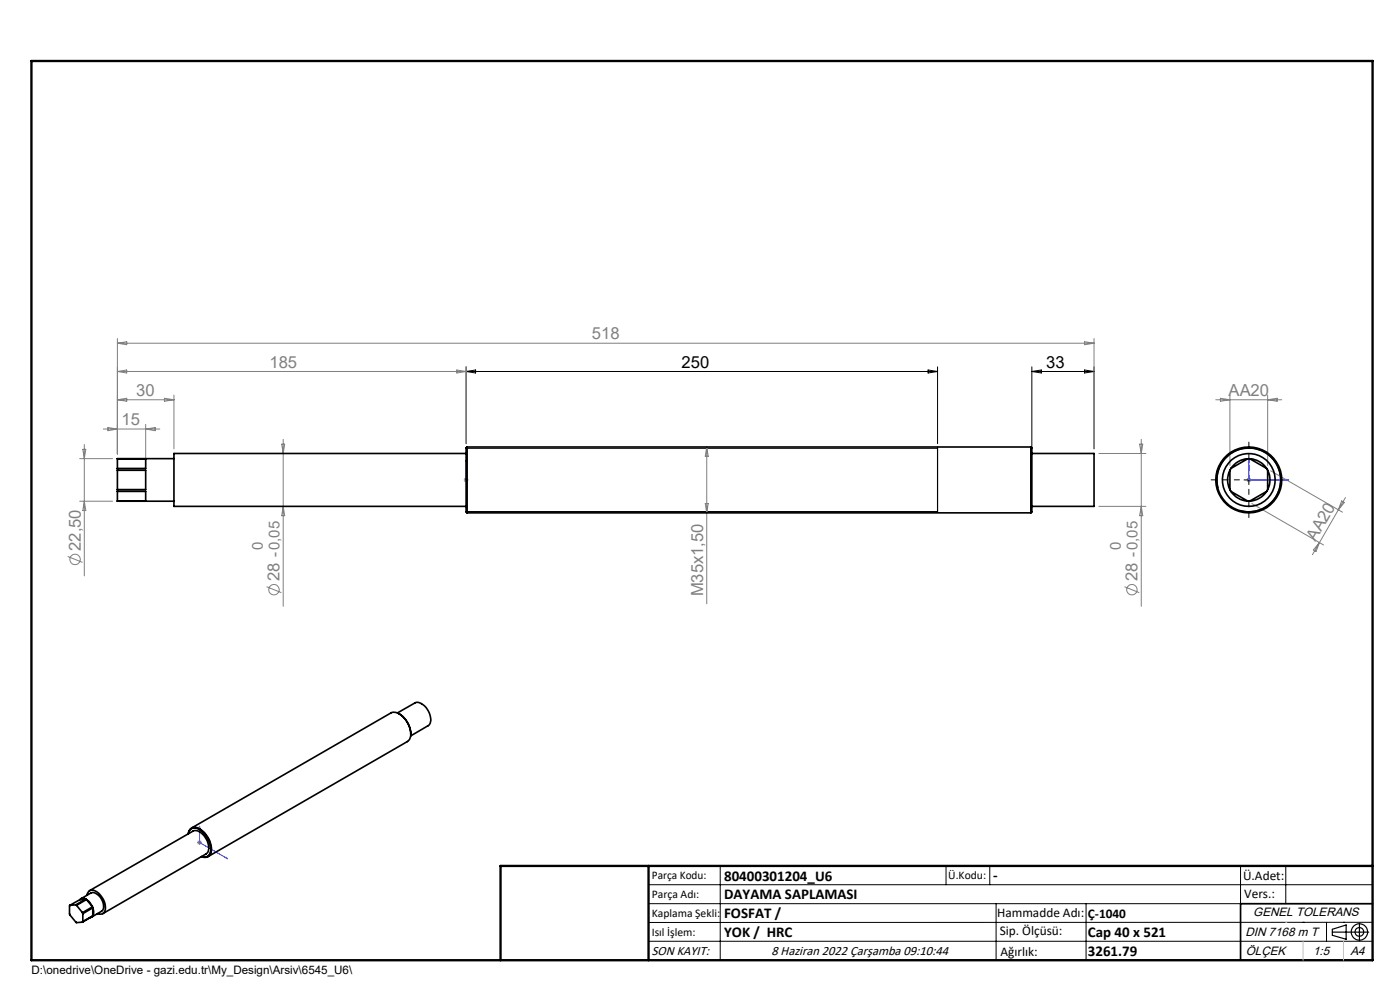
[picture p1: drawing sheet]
<svg xmlns="http://www.w3.org/2000/svg" width="297mm" height="210mm" viewBox="0 0 297 210" stroke-linecap="round" stroke-linejoin="round" font-family="sans-serif">
<g fill="none" stroke="#808080" stroke-width=".21">
<path d="M24.9 78.8l2-.3v.6zM24.9 78.8h74M24.9 71.8v24.5M24.9 72.8l2-.3v.6zM24.9 72.8h207.2M96.9 78.5l2 .3-2 .3zM98.9 77.8v16.2M230.1 72.5l2 .3-2 .3zM232.1 71.8v23.4M16.9 97.3h7M17.6 95.3h.6l-.3 2zM17.9 94.3v27.9"/>
<path d="M21.9 91h12M22.9 90.7l2 .3-2 .4zM24.9 84.8h12M24.9 84.8l2-.3v.6zM30.9 90v8.7M30.9 91l2-.3v.7zM34.9 84.5l2 .3-2 .3zM36.9 83.8v11.4M59.8 94.2h.6l-.3 2zM60.1 93.2v35.4M149.9 94.8v33.3M149.9 94.8l.3 2h-.6z"/>
<path d="M233.1 96.2h10M241.8 94.2h.6l-.3 2zM242.1 93.2v35.4M257.9 84.8h14M258.9 84.5l2 .3-2 .3zM260.9 83.8v14.9M268.9 83.8v14.9M268.9 84.8l2-.3v.6zM269.6 99.9l15.2 8.7M14.4 118l3.1 1.3M16.9 106.3h7M17.9 106.3l.3 2h-.6z"/>
<path d="M60.1 107.4l.3 2h-.6zM98.4 101.8h1M98.5 101.5l.7 .7M98.9 101.3v1M99.2 101.5l-.7 .7M149.6 106.8h.6l-.3 2zM233.1 107.4h10M242.1 107.4l.3 2h-.6zM264.4 101.8h1M264.6 101.5l.7 .7M264.9 101.3v1M265.3 101.5l-.7 .7"/>
<path d="M265.6 106.8l15.2 8.8M279.9 115.1l-1.5 2.6M279.9 115.1l-.7 1.9-.6-.3zM283.9 108.2l-4 6.9M284.6 106.2l.6 .4-1.3 1.6zM285.4 105.5l-1.5 2.7M56.6 124.5l3.1 1.2M238.5 124.5l3.2 1.2M41.8 178.7h1M41.9 178.4l.8 .7M42.3 178.2v1M42.7 178.4l-.8 .7"/>
<circle cx="15.9" cy="118.7" r="1.09"/>
<circle cx="58.1" cy="125.1" r="1.1"/>
<circle cx="240.1" cy="125.1" r="1.09"/>
</g>
<g fill="none" stroke="#000" stroke-width=".21">
<path d="M98.9 77.8v16.3M98.9 78.8h100M98.9 78.8l2-.3v.6zM196.9 78.5l2 .3-2 .3zM198.9 77.8v16.3M218.9 78.8h13.2M218.9 77.8v17.4M218.9 78.8l2-.3v.6zM230.1 78.5l2 .3-2 .3zM232.1 77.8v17.4M98.9 95.1h100M98.9 108.5h100"/>
<path d="M258.4 103.5a6.7 6.7 0 0 1 5.9-8.4 6.7 6.7 0 0 1 7.3 7.3 6.7 6.7 0 0 1-8.4 5.9M263.9 101.8h2M264.9 100.8v2M40 176.8a1.4 1.4 0 0 1 2.3-.8 5 5 0 0 1 2.3 4.9 1.29 1.29 0 0 1-1.8 .8M137.6 187.7h153.6M137.6 191.7h153.6M137.6 199.7h153.6M152.8 183.7v20M200.7 183.7v4M210 183.7v4M211.3 191.7v12M230.4 191.7v12"/>
<path d="M263.2 183.7v20M272.8 183.7v8M276.4 195.6h.1M281.4 195.6v4.1M285 195.6h.1M291.2 195.6l-153.6 .1"/>
</g>
<g fill="none" stroke="#000" stroke-width=".25">
<path d="M198.9 94.8v14M282.6 197.7h7.8M282.6 197.1l3-.9v3l-3-.8zM288.4 195.8v3.8M106.2 203.7h185"/>
<circle cx="288.4" cy="197.7" r="1.74"/>
<circle cx="288.4" cy="197.7" r=".93"/>
</g>
<path d="M98.9 97.6v.4v-.4M98.9 97.6v4.2M264.9 97.6l.1 .4h-.2zM264.9 97.6v4.2h8.5M98.9 101.7v.2zM98.9 101.8h.1M273 101.7l.4 .1-.4 .1zM42.3 175.3l.1 .3h-.2zM42.3 175.3v3.4l6 3.5M48 181.9l.3 .3-.3-.1z" fill="none" stroke="#00f" stroke-width=".21"/>
<path d="M264.9 99.8v-6M262.9 101.8h-6M264.9 103.8v6M266.9 101.8h6" fill="none" stroke="#000" stroke-width=".21" stroke-dasharray="15.2 1.3 1.3 1.3" stroke-dashoffset="14.1"/>
<path d="M291.2 191.7h-28v12" fill="none" stroke="#000" stroke-width=".35"/>
<path d="M6.7 12.9h284.5v190.8h-284.5zM137.6 183.7v20M291.2 183.7h-185v20" fill="none" stroke="#000" stroke-width=".5"/>
<path d="M276.4 199.7v4M285 199.7v4" fill="none" stroke="#c0c0c0" stroke-width=".21"/>
<path d="M272.8 195.6h.1" fill="none" stroke="#c0c0c0" stroke-width=".25"/>
<g fill="#00f">
<path d="M98.9 97.6v.4zM98.9 101.7v.2z"/>
<path d="M264.9 97.6l-.1 .4h.2zM273 101.7v.2l.4-.1z"/>
<path d="M42.3 175.3l-.1 .3h.2zM48 181.9v.2l.3 .1z"/>
</g>
<g fill="none" stroke="#000" stroke-width=".35">
<path d="M24.9 99.8h6v4h-6M24.9 99.4v.4M24.9 97.3h6v2.1h-6M24.9 97.3v2.1M24.9 99.8v4M36.9 97.3h-12M98.9 96.2h-62v11.2h62M99.1 94.8v14M99.1 94.8l-.2 .2v13.6l.2 .2M99.1 94.8h119.6M218.7 94.8v14M218.7 94.8l.2 .2v13.6l-.2 .2"/>
<path d="M218.9 96.2h13.2v11.2h-13.2M260.9 99.8a4.5 4.5 0 0 0 0 4M260.9 99.8v4M261.1 99.4l-.2 .4M264.7 97.3h.4M264.7 97.3a4.6 4.6 0 0 0-3.6 2.1M264.7 97.3l-3.6 2.1M265.1 97.3a4.6 4.6 0 0 1 3.6 2.1M265.1 97.3l3.6 2.1M268.7 99.4l.2 .4M268.9 99.8a4.5 4.5 0 0 1 0 4M268.9 99.8v4"/>
<path d="M24.9 106.3h12M24.9 104.2h6v2.1h-6M24.9 103.8v.4M24.9 104.2v2.1M99.1 108.8h119.6M260.9 103.8l.2 .4M261.1 104.2a4.6 4.6 0 0 0 3.6 2.1M261.1 104.2l3.6 2.1M264.7 106.3h.4M268.7 104.2a4.6 4.6 0 0 1-3.6 2.1M268.7 104.2l-3.6 2.1M268.9 103.8l-.2 .4"/>
<path d="M84.3 151.2l3.7-2.1a2.52 2.52 0 0 1 2.8 1.7 2.78 2.78 0 0 1 .1 3.1l-3.8 2.2M84.7 151.4l-.7-.3-1 .1-42.4 24.4M84.7 151.4a4.9 4.9 0 0 1 2.2 5.4l-.5 .5-42.3 24.4M84.7 151.4a5.2 5.2 0 0 1 2.4 4.3M39.9 176.8a1.42 1.42 0 0 1 1-1.2 1.42 1.42 0 0 1 1.4 .4 4.9 4.9 0 0 1 2.3 4.9 1.32 1.32 0 0 1-1.9 .8 1.47 1.47 0 0 0 1.6-.1 1.47 1.47 0 0 0 .6-1.5 5.3 5.3 0 0 0-3.2-4.6 1.38 1.38 0 0 0-1.8 1.4M14.8 192v2.1l1.3 1.5h1.4M16.1 191.9l.1 .1M16.1 191.9l-1.3 .1M16.2 192l1.3 1.6M16.9 190.8l-2.1 1.2M17.1 190.7l2.2-1.3a2.37 2.37 0 0 1 2.6 2.1l.1 1-.2 .6-2.4 1.4M17.5 193.6l.1 .2"/>
<path d="M17.6 195.5l-.1 .1M17.6 193.8v1.7M18.2 190.7a1.02 1.02 0 0 0-1.3 .1M18.2 190.7l-2.1 1.2M18.2 190.7l-1.3 .1M18.3 190.8l.8 .7 .5 .9M18.3 190.8l-2.1 1.2M18.3 190.8l1.3 1.6M18.5 189.9a1.2 1.2 0 0 1 .8-1.1 1.2 1.2 0 0 1 1.3 .4 3.9 3.9 0 0 1 1.6 4.2l-.6 .5-.9-.1M19 188.9l21.9-12.6a2.48 2.48 0 0 1 2.8 1.7 2.72 2.72 0 0 1 .2 3l-22.1 12.8M19.1 194.7l.5-.3-2.1 1.2M19.6 192.4l-2.1 1.2"/>
<path d="M19.7 192.6a2.09 2.09 0 0 1 0 1.7M19.7 194.3l-2.1 1.2M19.7 192.6l-2.1 1.2M19.7 192.6v1.7"/>
<circle cx="264.9" cy="101.8" r="6.8"/>
<circle cx="264.9" cy="101.8" r="5.6"/>
<circle cx="264.9" cy="101.8" r="7"/>
</g>
<g font-size="3.5" fill="#808080">
<text x="125.6" y="72">518</text>
<text x="57.2" y="78">185</text>
<text x="28.9" y="84">30</text>
<text x="260.6" y="84">AA20</text>
<text x="25.8" y="90.2">15</text>
<text x="17.1" y="116.9" transform="rotate(-90 17.1 116.9)">22,50</text>
<text x="279.1" y="114.9" transform="rotate(-60 279.1 114.9)">AA20</text>
<text x="59.3" y="123.3" transform="rotate(-90 59.3 123.3)">28 -0,05</text>
<text x="241.3" y="123.3" transform="rotate(-90 241.3 123.3)">28 -0,05</text>
<text x="149.2" y="126.5" transform="rotate(-90 149.2 126.5)">M35x1,50</text>
</g>
<g font-size="3.5">
<text x="144.6" y="78">250</text>
<text x="222" y="78">33</text>
</g>
<g font-size="3.2" fill="#808080">
<text x="55.7" y="116.7" transform="rotate(-90 55.7 116.7)">0</text>
<text x="237.7" y="116.7" transform="rotate(-90 237.7 116.7)">0</text>
</g>
<g font-size="3.2">
<text x="153.6" y="186.8">80400301204_U6</text>
<text x="153.6" y="190.8">DAYAMA SAPLAMASI</text>
<text x="210.7" y="186.6">-</text>
<text x="153.6" y="194.8">FOSFAT /</text>
<text x="153.6" y="198.8">YOK / HRC</text>
<text x="230.8" y="198.7">Cap 40 x 521</text>
<text x="230.8" y="202.8">3261.79</text>
</g>
<g font-size="2.8">
<text x="263.7" y="186.7">Ü.Adet:</text>
<text x="263.9" y="190.5">Vers.:</text>
<text x="211.5" y="194.5">Hammadde Adı:</text>
<text x="230.8" y="194.7">Ç-1040</text>
<text x="138.3" y="202.6">SON KAYIT:</text>
<text x="163.6" y="202.6">8 Haziran 2022 Çarşamba 09:10:44</text>
<text x="212.1" y="198.4">Sip. Ölçüsü:</text>
<text x="212.2" y="202.7">Ağırlık:</text>
</g>
<g font-size="2.6">
<text x="265.9" y="194.4">GENEL TOLERANS</text>
<text x="264.2" y="198.5">DIN 7168 m T</text>
<text x="264.3" y="202.6">ÖLÇEK</text>
<text x="278.5" y="202.6">1:5</text>
<text x="286.5" y="202.6">A4</text>
</g>
<g font-size="2.5">
<text x="138.3" y="186.4">Parça Kodu:</text>
<text x="138.3" y="190.5">Parça Adı:</text>
<text x="201.2" y="186.5">Ü.Kodu:</text>
<text x="138.3" y="194.5">Kaplama Şekli:</text>
<text x="138.3" y="198.6">Isıl İşlem:</text>
<text x="6.7" y="206.7">D:\onedrive\OneDrive - gazi.edu.tr\My_Design\Arsiv\6545_U6\</text>
</g>
</svg>
